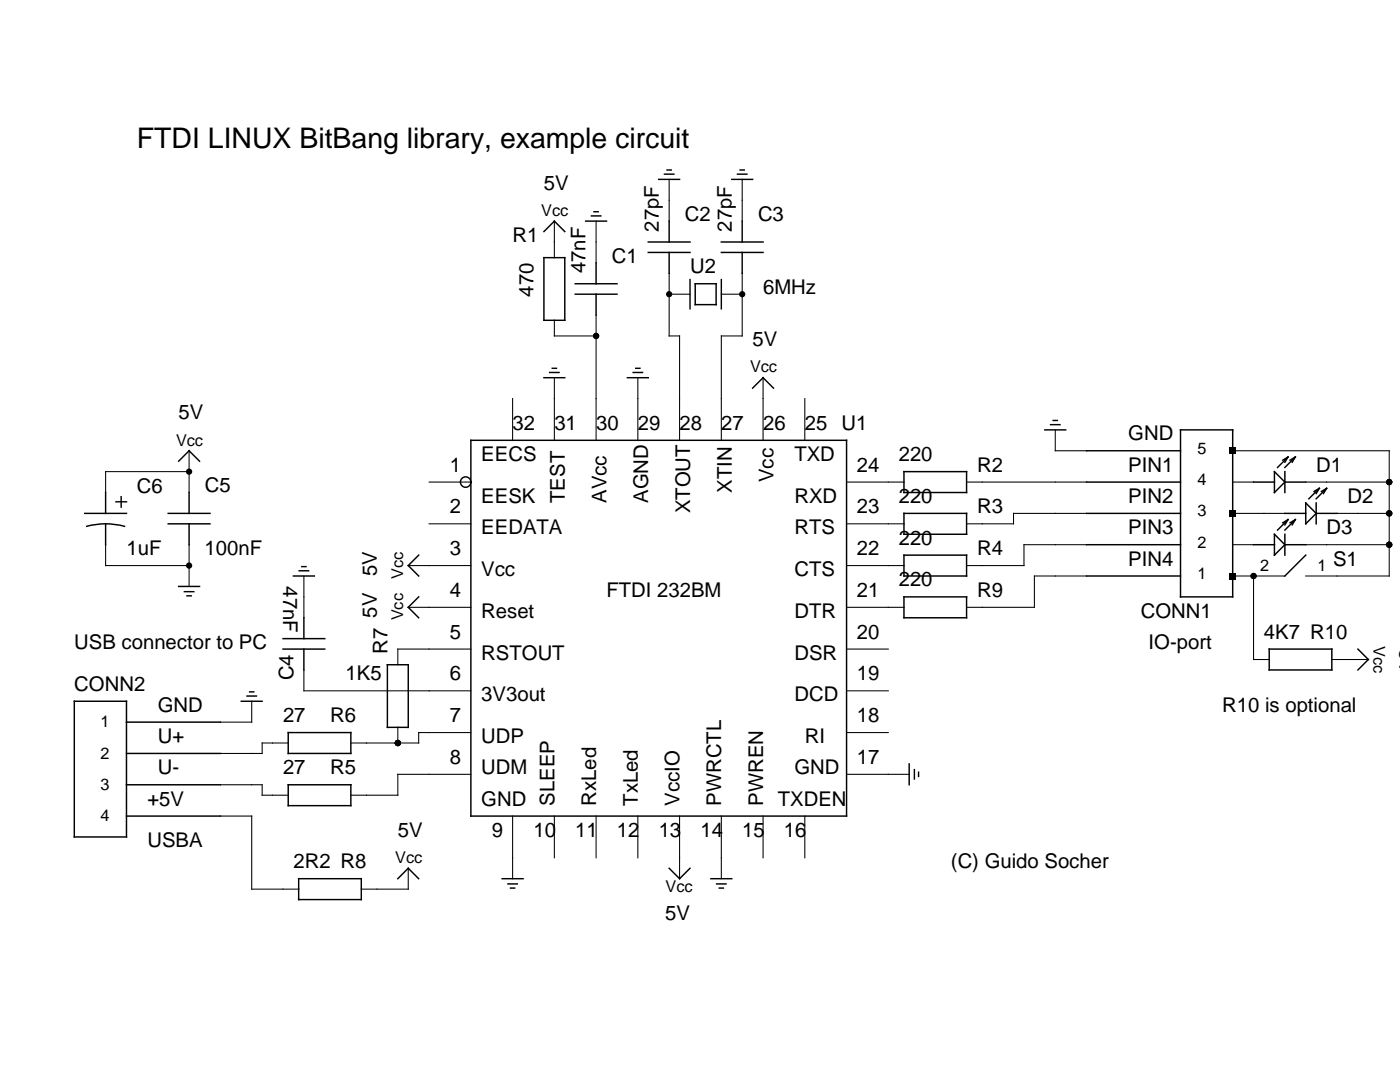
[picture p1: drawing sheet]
<svg xmlns="http://www.w3.org/2000/svg" width="279mm" height="216mm" viewBox="0 0 279 216" stroke-linecap="round" stroke-linejoin="round" font-family="sans-serif">
<g fill="none" stroke="#000" stroke-width=".21">
<path d="M133.5 35.8v8.3M148.1 35.8v8.3M110.6 44.1v7.3M119 44.1v8.4M133.5 54.5v12.5h2.1v20.9M133.5 58.7h4.2M144 58.7h4.1M148.1 54.5v12.5h-4.1v20.9M102.3 79.5v8.4M110.6 63.9v3.1h8.4M110.6 75.4v12.5M119 62.9v25"/>
<path d="M127.3 75.4v12.5M152.3 75.4v12.5M160.6 79.5v8.4M37.7 89.9v8.4M37.7 94.1h-16.6v4.2M85.6 96.2h8.4M168.9 96.2h11.5M192.9 96.2h24M210.6 85.8v4.1h6.3M246 96.2h4.2M246 89.9h31.2v25h-16.6M260.6 96.2h16.6"/>
<path d="M21.1 108.7v4.2h16.6M37.7 108.7v8.3M60.6 114.9v8.4M81.5 112.9h12.5M85.6 104.5h8.4M168.9 104.5h11.5M168.9 112.9h11.5M216.9 108.7h-12.5v4.2h-11.5M216.9 114.9h-10.5v6.3h-13.5M216.9 102.4h-14.6v2.1h-9.4M246 108.7h4.2M246 114.9h10.4"/>
<path d="M246 102.4h10.4M250.2 114.9v16.7h3.1M260.6 108.7h16.6M266.8 102.4h10.4M50.2 139.9v4.2h-6.2M60.6 133.7v4.1h33.4M81.5 121.2h12.5M94 129.5h-14.6v3.1M168.9 121.2h11.5M168.9 129.5h8.4M168.9 137.8h8.4M265.8 131.6h7.3"/>
<path d="M44 156.6h8.3v2.1h5.3M57.6 148.3h-5.3v2h-8.3M79.4 145.1v3.2M94 154.5h-14.6v4.2h-9.4M94 146.2h-10.4v2.1h-13.6M168.9 154.5h12.5M168.9 146.2h8.4M44 162.8h6.2v14.6h9.4M81.5 173.3v4.1h-9.4M102.3 162.8v12.5M110.6 162.8v8.4M119 162.8v8.4"/>
<path d="M127.3 162.8v8.4M135.6 162.8v12.5M144 162.8v12.5M152.3 162.8v8.4M160.6 162.8v8.4"/>
</g>
<g fill="none" stroke="#000" stroke-width=".29">
<path d="M131.5 35.8h4.1M132.6 34.8h1.9M133.1 33.9h.9M146 35.8h4.2M147.2 34.8h1.9M147.7 33.9h.8M108.6 51.4h4.1v12.5h-4.1zM108.6 46.2l2-2.1 2.1 2.1M114.8 56.6h8.3M114.8 58.7h8.3M116.9 44.1h4.1M118 43.1h1.9"/>
<path d="M118.5 42.3h.9M119 52.5v4.1M119 58.7v4.2M129.4 48.3h8.3M129.4 50.4h8.3M133.5 44.1v4.2M133.5 50.4v4.1M137.7 55.8v5.8M138.7 56.6h4.2v4.2h-4.2zM144 55.8v5.8M144 48.3h8.3M144 50.4h8.3"/>
<path d="M148.1 44.1v4.2M148.1 50.4v4.1M108.6 75.4h4.1M109.7 74.3h1.9M110.2 73.5h.8M125.2 75.4h4.2M126.4 74.3h1.8M126.9 73.5h.8M150.2 77.4l2.1-2 2.1 2M21.1 98.3v4.1M24.2 99.1v2.1M35.7 92l2-2.1 2.1 2.1"/>
<path d="M37.7 98.3v4.1M94 87.9h74.9v74.9h-74.9zM180.4 94.1h12.5v4.2h-12.5zM208.5 85.8h4.2M209.7 84.7h1.8M210.2 83.9h.8M216.9 96.2h18.7M216.9 89.9h18.7M235.6 85.8h10.4v33.3h-10.4zM250.2 96.2h4.1M254.3 94.1l2.1 2.1-2.1 2.1zM256.4 96.2h4.2"/>
<path d="M256.4 94.1v4.2M257 91.2l-2 2.1M257 91.2l-1 .6M257 91.2l-.6 1M258.5 91.2l-2.1 2.1M258.5 91.2l-1 .6M258.5 91.2l-.6 1M263.3 97.4l-2.1 2.1M263.3 97.4l-1 .7M263.3 97.4l-.6 1.1M264.8 97.4l-2.1 2.1M264.8 97.4l-1.1 .7"/>
<path d="M264.8 97.4l-.7 1.1M16.9 102.4h8.3M17.3 105a14.6 14.6 0 0 1 7.6 0M21.1 104.5v4.2M23.2 100.1h2M33.6 102.4h8.3M33.6 104.5h8.3M35.7 117h4.1M36.8 118.1h1.9M37.3 118.9h.9M37.7 104.5v4.2M58.6 114.9h4.1"/>
<path d="M59.7 113.9h1.9M60.2 113.1h.9M83.6 110.8l-2.1 2.1 2.1 2M83.6 119.1l-2.1 2.1 2.1 2.1M180.4 110.8h12.5v4.1h-12.5zM180.4 102.4h12.5v4.2h-12.5zM180.4 119.1h12.5v4.2h-12.5zM216.9 114.9h18.7M216.9 108.7h18.7M216.9 102.4h18.7M250.2 108.7h4.1M254.3 106.6l2.1 2.1-2.1 2.1z"/>
<path d="M256.4 108.7h4.2M256.4 102.4h4.2M256.4 106.6v4.2M257 103.7l-2 2.1M257 103.7l-1 .6M257 103.7l-.6 1M258.5 103.7l-2.1 2.1M258.5 103.7l-1 .6M258.5 103.7l-.6 1M260.6 100.4l2.1 2-2.1 2.1zM260.6 110.8l-4.2 4.1M262.7 102.4h4.1"/>
<path d="M262.7 100.4v4.1M14.8 139.9h10.4v27.1h-10.4zM48.2 139.9h4.1M49.3 138.9h1.9M49.8 138.1h.9M56.5 129.5h8.3M56.5 127.4h8.3M60.6 123.3v4.1M60.6 129.5v4.2M77.3 132.6h4.2v12.5h-4.2zM253.3 129.5h12.5v4.2h-12.5zM271 129.5l2.1 2.1-2.1 2.1"/>
<path d="M25.2 150.3h18.8M25.2 156.6h18.8M25.2 144.1h18.8M57.5 146.2h12.5v4.1h-12.5zM57.5 156.6h12.5v4.2h-12.5zM181.4 152.4v4.2M182.5 153.6v1.8M183.3 154.1v.8M25.2 162.8h18.8M59.6 175.3h12.5v4.2h-12.5zM79.4 175.3l2.1-2 2.1 2M100.2 175.3h4.2"/>
<path d="M101.4 176.4h1.8M101.9 177.2h.8M133.5 173.3l2.1 2 2.1-2M141.9 175.3h4.1M143 176.4h1.9M143.5 177.2h.9"/>
<circle cx="92.9" cy="96.2" r="1.04"/>
</g>
<g fill="#000">
<path d="M245.4 89.3h1.2v1.3h-1.2zM245.4 101.8h1.2v1.3h-1.2zM245.4 114.3h1.2v1.3h-1.2z"/>
<circle cx="133.5" cy="58.7" r=".62"/>
<circle cx="148.1" cy="58.7" r=".62"/>
<circle cx="119" cy="67" r=".63"/>
<circle cx="37.7" cy="94.1" r=".62"/>
<circle cx="277.2" cy="96.2" r=".62"/>
<circle cx="37.7" cy="112.9" r=".63"/>
<circle cx="250.2" cy="114.9" r=".62"/>
<circle cx="277.2" cy="108.7" r=".62"/>
<circle cx="277.2" cy="102.4" r=".62"/>
<circle cx="79.4" cy="148.3" r=".62"/>
</g>
<text font-size="5.7" x="27.3" y="29.5">FTDI LINUX BitBang library, example circuit</text>
<g font-size="4">
<text x="108.6" y="37.9">5V</text>
<text x="131.5" y="46.2" transform="rotate(-90 131.5 46.2)">27pF</text>
<text x="136.7" y="44.1">C2</text>
<text x="146" y="46.2" transform="rotate(-90 146 46.2)">27pF</text>
<text x="151.3" y="44.1">C3</text>
<text x="102.3" y="48.3">R1</text>
<text x="122.1" y="52.4">C1</text>
<text x="106.5" y="59.2" transform="rotate(-90 106.5 59.2)">470</text>
<text x="116.9" y="54.5" transform="rotate(-90 116.9 54.5)">47nF</text>
<text x="137.7" y="54.5">U2</text>
<text x="152.3" y="58.7">6MHz</text>
<text x="150.2" y="69.1">5V</text>
<text x="35.7" y="83.7">5V</text>
<text x="102.3" y="85.8">32</text>
<text x="110.6" y="85.8">31</text>
<text x="119" y="85.8">30</text>
<text x="127.3" y="85.8">29</text>
<text x="135.6" y="85.8">28</text>
<text x="144" y="85.8">27</text>
<text x="152.3" y="85.8">26</text>
<text x="160.6" y="85.8">25 U1</text>
<text x="225.2" y="87.9">GND</text>
<text x="89.8" y="94.1">1</text>
<text x="96.1" y="92">EECS</text>
<text x="158.5" y="92">TXD</text>
<text x="171" y="94.1">24</text>
<text x="179.4" y="92">220</text>
<text x="195" y="94.1">R2</text>
<text x="225.2" y="94.1">PIN1</text>
<text x="262.7" y="94.1">D1</text>
<text x="27.3" y="98.3">C6</text>
<text x="40.9" y="98.3">C5</text>
<text x="96.1" y="100.4">EESK</text>
<text x="112.7" y="100.4" transform="rotate(-90 112.7 100.4)">TEST</text>
<text x="121" y="100.4" transform="rotate(-90 121 100.4)">AVcc</text>
<text x="129.4" y="100.4" transform="rotate(-90 129.4 100.4)">AGND</text>
<text x="146" y="98.3" transform="rotate(-90 146 98.3)">XTIN</text>
<text x="154.4" y="96.2" transform="rotate(-90 154.4 96.2)">Vcc</text>
<text x="158.5" y="100.4">RXD</text>
<text x="179.4" y="100.3">220</text>
<text x="225.2" y="100.4">PIN2</text>
<text x="268.9" y="100.4">D2</text>
<text x="89.8" y="102.4">2</text>
<text x="96.1" y="106.6">EEDATA</text>
<text x="137.7" y="102.4" transform="rotate(-90 137.7 102.4)">XTOUT</text>
<text x="158.5" y="106.6">RTS</text>
<text x="171" y="102.4">23</text>
<text x="195" y="102.4">R3</text>
<text x="225.2" y="106.6">PIN3</text>
<text x="264.8" y="106.6">D3</text>
<text x="25.2" y="110.8">1uF</text>
<text x="40.8" y="110.8">100nF</text>
<text x="89.8" y="110.8">3</text>
<text x="171" y="110.8">22</text>
<text x="179.4" y="108.7">220</text>
<text x="195" y="110.8">R4</text>
<text x="225.2" y="112.9">PIN4</text>
<text x="266" y="112.9">S1</text>
<text x="56.5" y="117" transform="rotate(90 56.5 117)">47nF</text>
<text x="75.2" y="114.9" transform="rotate(-90 75.2 114.9)">5V</text>
<text x="89.8" y="119.1">4</text>
<text x="96.1" y="114.9">Vcc</text>
<text x="121" y="119.1">FTDI 232BM</text>
<text x="158.5" y="114.9">CTS</text>
<text x="171" y="119.1">21</text>
<text x="179.4" y="117">220</text>
<text x="195" y="119.1">R9</text>
<text x="75.2" y="123.3" transform="rotate(-90 75.2 123.3)">5V</text>
<text x="96.1" y="123.3">Reset</text>
<text x="158.5" y="123.3">DTR</text>
<text x="227.7" y="123.3">CONN1</text>
<text x="14.8" y="129.5">USB connector to PC</text>
<text x="77.3" y="130.5" transform="rotate(-90 77.3 130.5)">R7</text>
<text x="89.8" y="127.4">5</text>
<text x="96.1" y="131.6">RSTOUT</text>
<text x="158.5" y="131.6">DSR</text>
<text x="171" y="127.4">20</text>
<text x="229.2" y="129.5">IO-port</text>
<text x="252.3" y="127.4">4K7 R10</text>
<text x="279.3" y="129.5" transform="rotate(90 279.3 129.5)">5V</text>
<text x="14.8" y="137.8">CONN2</text>
<text x="58.6" y="135.8" transform="rotate(-90 58.6 135.8)">C4</text>
<text x="69" y="135.7">1K5</text>
<text x="89.8" y="135.8">6</text>
<text x="171" y="135.8">19</text>
<text x="31.5" y="142">GND</text>
<text x="96.1" y="139.9">3V3out</text>
<text x="158.5" y="139.9">DCD</text>
<text x="243.9" y="142">R10 is optional</text>
<text x="31.5" y="148.3">U+</text>
<text x="56.5" y="144.1">27</text>
<text x="65.9" y="144.1">R6</text>
<text x="89.8" y="144.1">7</text>
<text x="96.1" y="148.3">UDP</text>
<text x="160.6" y="148.3">RI</text>
<text x="171" y="144.1">18</text>
<text x="31.5" y="154.5">U-</text>
<text x="56.5" y="154.5">27</text>
<text x="65.9" y="154.5">R5</text>
<text x="89.8" y="152.4">8</text>
<text x="96.1" y="154.5">UDM</text>
<text x="158.5" y="154.5">GND</text>
<text x="171" y="152.4">17</text>
<text x="29.4" y="160.8">+5V</text>
<text x="96.1" y="160.8">GND</text>
<text x="110.6" y="160.8" transform="rotate(-90 110.6 160.8)">SLEEP</text>
<text x="119" y="160.8" transform="rotate(-90 119 160.8)">RxLed</text>
<text x="127.3" y="160.8" transform="rotate(-90 127.3 160.8)">TxLed</text>
<text x="135.6" y="160.8" transform="rotate(-90 135.6 160.8)">VccIO</text>
<text x="144" y="160.8" transform="rotate(-90 144 160.8)">PWRCTL</text>
<text x="152.3" y="160.8" transform="rotate(-90 152.3 160.8)">PWREN</text>
<text x="155.2" y="160.7">TXDEN</text>
<text x="79.4" y="167">5V</text>
<text x="98.1" y="167">9</text>
<text x="106.5" y="167">10</text>
<text x="114.8" y="167">11</text>
<text x="123.1" y="167">12</text>
<text x="131.5" y="167">13</text>
<text x="139.8" y="167">14</text>
<text x="148.1" y="167">15</text>
<text x="156.5" y="167">16</text>
<text x="29.4" y="169.1">USBA</text>
<text x="58.6" y="173.2">2R2 R8</text>
<text x="189.8" y="173.3">(C) Guido Socher</text>
<text x="132.8" y="183.6">5V</text>
</g>
<g font-size="3.2">
<text x="108" y="43.1">Vcc</text>
<text x="149.7" y="74.3">Vcc</text>
<text x="35.1" y="88.9">Vcc</text>
<text x="239" y="90.6">5</text>
<text x="239" y="96.8">4</text>
<text x="239" y="103.1">3</text>
<text x="239" y="109.3">2</text>
<text x="251.5" y="113.9">2</text>
<text x="263" y="113.9">1</text>
<text x="80.4" y="115.5" transform="rotate(-90 80.4 115.5)">Vcc</text>
<text x="239" y="115.5">1</text>
<text x="80.4" y="123.8" transform="rotate(-90 80.4 123.8)">Vcc</text>
<text x="274.1" y="129" transform="rotate(90 274.1 129)">Vcc</text>
<text x="20" y="145.1">1</text>
<text x="20" y="151.4">2</text>
<text x="20" y="157.6">3</text>
<text x="20" y="163.9">4</text>
<text x="78.9" y="172.2">Vcc</text>
<text x="132.8" y="178">Vcc</text>
</g>
</svg>
